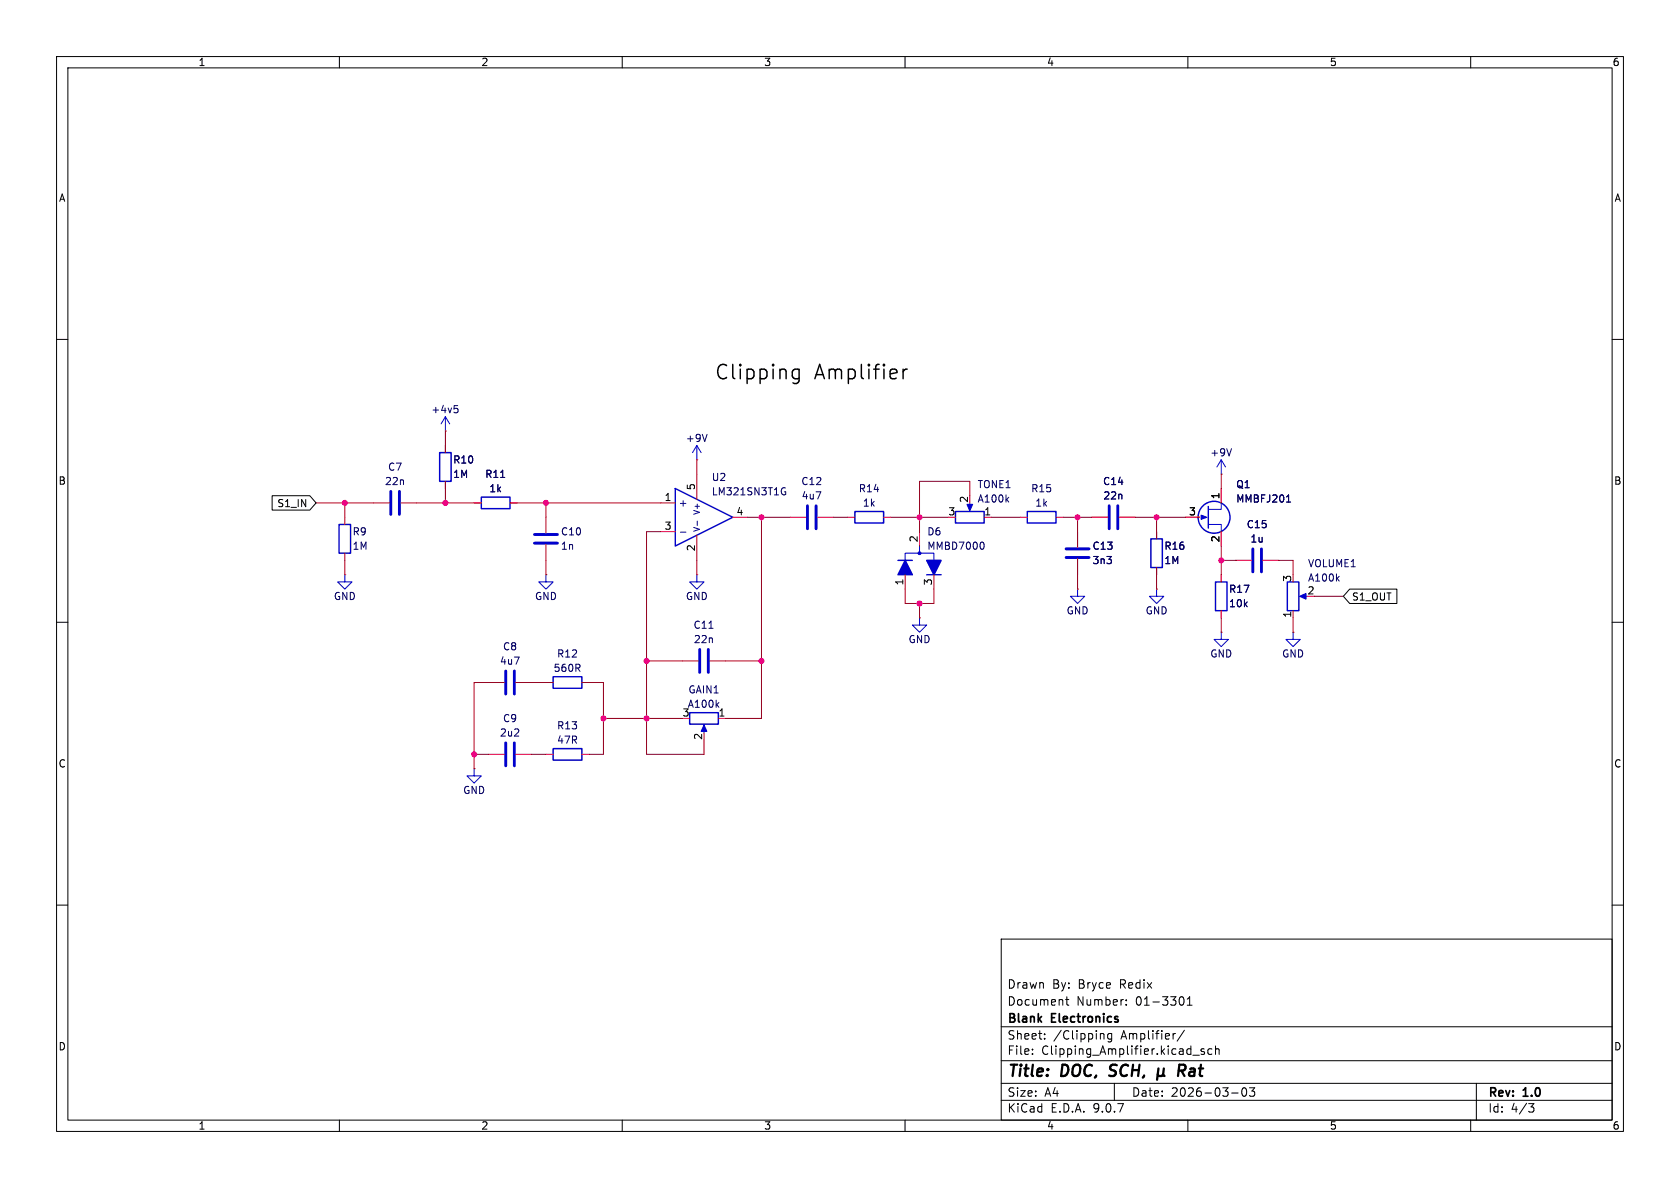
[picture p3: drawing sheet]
<svg xmlns="http://www.w3.org/2000/svg" width="297mm" height="210mm" viewBox="0 0 297 210" stroke-linecap="round" stroke-linejoin="round" font-family="sans-serif">
<g fill="none" stroke="#000" stroke-width=".18">
<path d="M10 10h277v190h-277zM12 12h273v186h-273zM60 10v2M110 10v2M160 10v2M210 10v2M260 10v2M10 60h2M285 60h2M10 110h2M285 110h2M10 160h2"/>
<path d="M177 166h108v32h-108zM188.4 176.7h.6M188.6 176.2v1.3l.4 .2M199.1 177.6v.1M199.1 176.8v.1M208.7 176.3l.1-.1a.81 .81 0 0 1 .6 .6 .81 .81 0 0 1-.3 .8h-.4M209.9 177.7h.8M209.9 176.6l.4-.4v1.5M285 160h2M60 198v2M110 198v2M160 198v2"/>
<path d="M177 194.5h108M177 191.5h108M177 187.5h108M177 181.5h108M182.5 186.3v.1M182.5 185.5v.1M184.7 183.6v.1M184.7 182.8v.1M195 182.7l.2 .2v.8M196.5 182.7v1.2l-.3 .3-.3-.1M196.5 182.8l-.4-.1-.3 .3v.4l.2 .2h.5M197 191.5v3"/>
<path d="M207.7 182.7h.1M209.4 182.1l-1.3 2M210 198v2M210.9 186.5h1.1M212.9 185.5l-.4-.1-.2 .2 .1 .2 .5 .2v.3h-.6M214.2 185.5l-.4-.1-.3 .3v.4l.2 .2h.5M214.9 185.5l.2-.1 .4 .1v.9M214.9 184.9v1.5M217.7 193.2h1.2M219.7 192.4l.2-.1a.81 .81 0 0 1 .6 .6 .81 .81 0 0 1-.3 .8l-.2 .1a.81 .81 0 0 1-.3-1.4zM220.9 192.3h.9l-.5 .6 .4 .1v.7l-.2 .1h-.4l-.2-.1M260 198v2"/>
<path d="M261 191.5v6.5M270.2 195.1h1l-.5 .6 .4 .1 .1 .5-.3 .3h-.4"/>
</g>
<path d="M196.1 190.1l.2 .1M196.4 188.4l-.2 .4 .1 .2M204.7 189.9l.2 .3h.4l.3-.3M204.8 188.9l-.2 2M205.6 189.9l.3 .3M205.8 188.9l-.2 1M208.4 189.3h.7a.55 .55 0 0 0 .5-.5 .55 .55 0 0 0-.3-.6h-.8l-.2 2M208.8 189.3l.6 .9" fill="none" stroke="#000" stroke-width=".4"/>
<path d="M69.1 86.9v4M70.6 86.9v4M94.5 94.5h4.1M94.5 96h4.1M188.5 97h4M188.5 98.6h4M196.1 89.4v4.1M197.6 89.4v4.1M123.7 114.8v4.1M125.2 114.8v4.1M89.4 131.3v4.1M90.9 131.3v4.1" fill="none" stroke="#0000ce" stroke-width=".51"/>
<g fill="none" stroke="#f60000" stroke-width=".18">
<path d="M78.7 76.2h.1M78.7 78.7v1.3M61 91.4v1.3M61 97.8v1.3M66 88.9h2.8M70.9 88.9h2.8M78.7 85.1v1.3M83.8 88.9h1.3M90.2 88.9h1.2M96.5 91.4v2.8M96.5 96.3v2.8M123.2 81.3h.1"/>
<path d="M162.6 94v2.5M174 91.4h1.3M180.3 91.4h1.3M186.7 91.4h1.3M190.5 94v2.8M190.5 98.8v2.8M193 91.4h2.8M197.9 91.4h2.8M61 101.6h.1M96.5 101.6h.1M120.6 116.8h2.8M123.2 101.6h.1"/>
<path d="M125.5 116.8h2.8M160 101.6v2.5M162.6 109.2h.1M165.1 101.6v2.5M190.5 104.1h.1M204.5 104.1h.1M228.6 111.8h.1M83.8 135.9h.1M86.4 133.4h2.8M91.2 133.4h2.8M96.5 133.4h1.3M102.9 133.4h1.2"/>
<path d="M127 127h1.3"/>
</g>
<path d="M80.3 71.7h.6M80.4 72.2h.3l.3 .2-.1 .5-.5 .1M125 76.8l-.4 1.2M88.5 84.4h.7M173.7 95.8a.79 .79 0 0 1 0 1.3M125.3 111.1h.8" fill="none" stroke="#040064" stroke-width=".18"/>
<g fill="none" stroke="#0000ce" stroke-width=".18">
<path d="M78.7 73.7l-.7 1.2M78.7 73.7l.8 1.2M78.7 73.7v2.5M123.2 78.7l-.8 1.3M123.2 78.7l.8 1.3M123.2 78.7v2.6M162.6 96.5v1.3M171.4 88.9v1M61 101.6v1.3h1.2l-1.2 1.2-1.3-1.2h1.3M96.5 101.6v1.3h1.3l-1.3 1.2-1.3-1.2h1.3M123.2 101.6v1.3h1.3l-1.3 1.2-1.3-1.2h1.3M160 101.6v-3.8h5.1v3.8"/>
<path d="M162.6 109.2v1.3h1.2l-1.2 1.3-1.3-1.3h1.3M190.5 104.1v1.3h1.3l-1.3 1.3-1.3-1.3h1.3M204.5 104.1v1.3h1.2l-1.2 1.3-1.3-1.3h1.3M228.6 111.8v1.2h1.3l-1.3 1.3-1.3-1.3h1.3M83.8 135.9v1.3h1.3l-1.3 1.2-1.3-1.2h1.3M124.5 128.5v1"/>
</g>
<path d="M59.9 92.7h2.1v5.1h-2.1zM77.7 80h2.1v5.1h-2.1zM85.1 87.9h5.1v2h-5.1zM158.7 99.1h2.6M168.9 90.4h5.1v2.1h-5.1zM181.6 90.4h5.1v2.1h-5.1zM163.8 101.6h2.6M97.8 132.3h5.1v2.1h-5.1zM121.9 126h5.1v2h-5.1z" fill="none" stroke="#0000ce" stroke-width=".25"/>
<g fill="#0000ce" stroke="#0000ce" stroke-width=".18">
<path d="M124.5 128.1l.5 1.2h-1z"/>
<path d="M170.9 89.2h1.1l-.6 1.1z"/>
<circle cx="162.6" cy="97.8" r=".25"/>
</g>
<g fill="#0000ce" stroke="#0000ce" stroke-width=".25">
<path d="M163.8 99.1h2.6l-1.3 2.5z"/>
<path d="M160 99.1l1.3 2.5h-2.6z"/>
</g>
<path d="M119.4 86.4l10.1 5-10.1 5.1z" fill="#fff"/>
<g fill="none" stroke="#0000ce" stroke-width=".25">
<path d="M119.4 86.4l10.1 5-10.1 5.1zM151.1 90.4h5.1v2.1h-5.1zM203.5 95.3h2v5h-2zM213.6 89.5v3.8M97.8 119.6h5.1v2.1h-5.1zM214.9 102.9h2v5.1h-2zM227.6 102.9h2v5.1h-2z"/>
<circle cx="214.6" cy="91.4" r="2.82"/>
</g>
<g fill="none" stroke="#f60000" stroke-width=".18">
<path d="M78.7 78.7v1.3M78.7 85.1v1.3M83.8 88.9h1.3M90.2 88.9h1.2M116.8 88.9h2.6M116.8 94h2.6M123.2 83.8v4.5M123.2 94.6v4.5M129.5 91.4h2.6M139.7 91.4h2.8M144.5 91.4h2.8M149.9 91.4h1.2"/>
<path d="M156.2 91.4h1.3M190.5 94v2.8M190.5 98.8v2.8M193 91.4h2.8M197.9 91.4h2.8M204.5 94v1.3M209.5 91.4h2.6M215.9 83.8h.1M215.9 86.4v2.5M215.9 94v2.5M218.4 99.1h2.8M223.3 99.1h2.8"/>
<path d="M204.5 100.3v1.3M215.9 111.8h.1M215.9 101.6v1.3M215.9 108v1.2M228.6 108v1.2M86.4 120.7h2.8M91.2 120.7h2.8M96.5 120.7h1.3M102.9 120.7h1.2"/>
</g>
<path d="M120.3 94.1h1M123.3 92.1v.8" fill="none" stroke="#000084" stroke-width=".18"/>
<path d="M217.7 79.3l-.4 1.3M88.5 84.4h.7M138.4 86.3h.4M138.7 86.9h.2v.5l-.2 .1-.3-.1M227.4 88.8h.8M227.7 87.7l.1-.2v1.3" fill="none" stroke="#040064" stroke-width=".18"/>
<path d="M142.7 89.4v4.1M144.3 89.4v4.1M221.5 97v4.1M223 97v4.1M89.4 118.6v4.1M90.9 118.6v4.1" fill="none" stroke="#0000ce" stroke-width=".51"/>
<path d="M213.6 92.7h2.3v1.3M215.9 88.9v1.1h-2.3M215.9 81.3l-.8 1.3M215.9 81.3l.8 1.3M215.9 81.3v2.5M215.9 111.8v1.2h1.3l-1.3 1.3-1.3-1.3h1.3M230.1 105.4h1" fill="none" stroke="#0000ce" stroke-width=".18"/>
<g fill="#0000ce" stroke="#0000ce" stroke-width=".18">
<path d="M212.3 91.1l1.1 .3-1.1 .4z"/>
<path d="M229.7 105.4l1.2-.5v1z"/>
</g>
<path d="M48.1 87.6h6.7l1.1 1.3-1.1 1.3h-6.7zM238.6 104.1h8.4v2.6h-8.4l-1.1-1.3z" fill="none" stroke="#000" stroke-width=".18"/>
<g fill="none" stroke="#96001d" stroke-width=".18">
<path d="M78.7 76.2v2.5M55.9 88.9h10.1M61 88.9v2.5M61 99.1v2.5M73.7 88.9h10.1M78.7 86.4v2.5M91.4 88.9h25.4M96.5 88.9v2.5M96.5 99.1v2.5M116.8 94h-2.5v39.4h10.2v-2.6M123.2 81.3v2.5M123.2 99.1v2.5"/>
<path d="M132.1 91.4h7.6M134.6 91.4v35.6h-6.3M147.3 91.4h2.6M157.5 91.4h10.1M171.4 87.6v-2.5h-8.8v8.9M175.3 91.4h5M188 91.4h5M190.5 91.4v2.6M200.7 91.4h8.8M204.5 91.4v2.6M215.9 83.8v2.6M215.9 96.5v5.1"/>
<path d="M215.9 99.1h2.5M226.1 99.1h2.5v2.5M114.3 116.8h6.3M128.3 116.8h6.3M160 104.1v2.6h5.1v-2.6M162.6 106.7v2.5M190.5 101.6v2.5M204.5 101.6v2.5M215.9 109.2v2.6M228.6 109.2v2.6M232.4 105.4h5.1M83.8 133.4h2.6"/>
<path d="M86.4 120.7h-2.6v15.2M94 120.7h2.5M94 133.4h2.5M104.1 120.7h2.6v12.7h-2.6M106.7 127h13.9"/>
</g>
<g fill="#f0f" stroke="#f0f" stroke-width=".18">
<circle cx="114.3" cy="127" r=".46"/>
<circle cx="134.6" cy="116.8" r=".46"/>
<circle cx="162.6" cy="106.7" r=".46"/>
<circle cx="114.3" cy="116.8" r=".46"/>
<circle cx="96.5" cy="88.9" r=".46"/>
<circle cx="134.6" cy="91.4" r=".46"/>
<circle cx="190.5" cy="91.4" r=".46"/>
<circle cx="162.6" cy="91.4" r=".46"/>
<circle cx="215.9" cy="99.1" r=".46"/>
<circle cx="204.5" cy="91.4" r=".46"/>
<circle cx="106.7" cy="127" r=".46"/>
<circle cx="61" cy="88.9" r=".46"/>
<circle cx="83.8" cy="133.4" r=".46"/>
<circle cx="78.7" cy="88.9" r=".46"/>
</g>
<g font-size="3.5">
<text x="126.3" y="67.4">Clipping</text>
<text x="143.9" y="67.4">Amplifier</text>
</g>
<g font-size="2.8">
<text x="178" y="190.9">Title:</text>
<text x="187.7" y="190.9">DOC,</text>
<text x="197" y="190.9">SCH,</text>
<text x="210.7" y="190.9">Rat</text>
</g>
<g font-size="2.1">
<text x="178" y="178">Document</text>
<text x="178" y="175">Drawn</text>
<text x="186" y="175">By:</text>
<text x="190.3" y="178">Number:</text>
<text x="190.7" y="175">Bryce</text>
<text x="198.1" y="175">Redix</text>
<text x="200.8" y="178">01-3301</text>
<text x="178" y="184">Sheet:</text>
<text x="178" y="181.2">Blank</text>
<text x="186" y="181.2">Electronics</text>
<text x="186.2" y="184">/Clipping</text>
<text x="198.2" y="184">Amplifier/</text>
<text x="178" y="186.7">File:</text>
<text x="184.1" y="186.7">Clipping_Amplifier.kicad_sch</text>
<text x="178" y="196.9">KiCad</text>
<text x="178" y="194.1">Size:</text>
<text x="184.7" y="194.1">A4</text>
<text x="185.7" y="196.9">E.D.A.</text>
<text x="193.3" y="196.9">9.0.7</text>
<text x="200" y="194.1">Date:</text>
<text x="207" y="194.1">2026-03-03</text>
<text x="263" y="194.3">Rev:</text>
<text x="263" y="196.9">Id:</text>
<text x="267.1" y="196.9">4/3</text>
<text x="269.4" y="194.3">1.0</text>
</g>
<g font-size="1.8">
<text x="35" y="11.9">1</text>
<text x="85" y="11.9">2</text>
<text x="135" y="11.9">3</text>
<text x="185" y="11.9">4</text>
<text x="235" y="11.9">5</text>
<text x="285" y="11.9">6</text>
<text x="10.3" y="35.9">A</text>
<text x="285.3" y="35.9">A</text>
<text x="10.3" y="85.9">B</text>
<text x="48.9" y="89.9">S1_IN</text>
<text x="117.4" y="88.6">1</text>
<text x="122.9" y="86.7" transform="rotate(-90 122.9 86.7)">5</text>
<text x="171.2" y="89" transform="rotate(-90 171.2 89)">2</text>
<text x="215.6" y="88.3" transform="rotate(-90 215.6 88.3)">1</text>
<text x="285.3" y="85.9">B</text>
<text x="117.4" y="93.7">3</text>
<text x="130.1" y="91.2">4</text>
<text x="162.3" y="96" transform="rotate(-90 162.3 96)">2</text>
<text x="167.6" y="91.2">3</text>
<text x="173.9" y="91.2">1</text>
<text x="210.1" y="91.2">3</text>
<text x="215.6" y="96" transform="rotate(-90 215.6 96)">2</text>
<text x="122.9" y="97.5" transform="rotate(-90 122.9 97.5)">2</text>
<text x="159.8" y="103.6" transform="rotate(-90 159.8 103.6)">1</text>
<text x="164.8" y="103.6" transform="rotate(-90 164.8 103.6)">3</text>
<text x="228.3" y="102.9" transform="rotate(-90 228.3 102.9)">3</text>
<text x="231.1" y="105.2">2</text>
<text x="238.9" y="106.4">S1_OUT</text>
<text x="228.3" y="109.3" transform="rotate(-90 228.3 109.3)">1</text>
<text x="120.6" y="126.7">3</text>
<text x="124.2" y="130.9" transform="rotate(-90 124.2 130.9)">2</text>
<text x="126.9" y="126.7">1</text>
<text x="10.3" y="135.9">C</text>
<text x="285.3" y="135.9">C</text>
<text x="10.3" y="185.9">D</text>
<text x="285.3" y="185.9">D</text>
<text x="35" y="199.9">1</text>
<text x="85" y="199.9">2</text>
<text x="135" y="199.9">3</text>
<text x="185" y="199.9">4</text>
<text x="235" y="199.9">5</text>
<text x="285" y="199.9">6</text>
</g>
<g font-size="1.8" fill="#040064">
<text x="76.2" y="73.3">+4v5</text>
<text x="68.5" y="83.4">C7</text>
<text x="80" y="82.1">R10</text>
<text x="121.2" y="78.3">+9V</text>
<text x="213.9" y="80.9">+9V</text>
<text x="68" y="86">22n</text>
<text x="80" y="84.7">1M</text>
<text x="85.7" y="84.7">R11</text>
<text x="86.4" y="87.2">1k</text>
<text x="125.7" y="85.2">U2</text>
<text x="125.7" y="87.8">LM321SN3T1G</text>
<text x="141.6" y="86">C12</text>
<text x="141.6" y="88.5">4u7</text>
<text x="151.7" y="87.2">R14</text>
<text x="152.4" y="89.8">1k</text>
<text x="172.7" y="86.5">TONE1</text>
<text x="172.7" y="89">A100k</text>
<text x="182.2" y="87.2">R15</text>
<text x="182.9" y="89.8">1k</text>
<text x="194.9" y="86">C14</text>
<text x="195" y="88.5">22n</text>
<text x="218.4" y="89">MMBFJ201</text>
<text x="218.4" y="86.5">Q1</text>
<text x="62.2" y="94.8">R9</text>
<text x="99.1" y="94.8">C10</text>
<text x="163.8" y="94.8">D6</text>
<text x="220.3" y="93.6">C15</text>
<text x="62.2" y="97.4">1M</text>
<text x="99.1" y="97.4">1n</text>
<text x="163.8" y="97.4">MMBD7000</text>
<text x="193" y="97.4">C13</text>
<text x="193" y="99.9">3n3</text>
<text x="205.7" y="99.9">1M</text>
<text x="205.7" y="97.4">R16</text>
<text x="221" y="96.1">1u</text>
<text x="231.1" y="100.5">VOLUME1</text>
<text x="58.9" y="106.3">GND</text>
<text x="94.5" y="106.3">GND</text>
<text x="121.2" y="106.3">GND</text>
<text x="217.2" y="107.5">10k</text>
<text x="217.2" y="105">R17</text>
<text x="231.1" y="103">A100k</text>
<text x="122.5" y="111.4">C11</text>
<text x="122.6" y="113.9">22n</text>
<text x="160.5" y="113.9">GND</text>
<text x="188.5" y="108.8">GND</text>
<text x="202.4" y="108.8">GND</text>
<text x="88.3" y="117.7">4u7</text>
<text x="88.8" y="115.2">C8</text>
<text x="97.8" y="119">560R</text>
<text x="98.4" y="116.4">R12</text>
<text x="213.9" y="116.4">GND</text>
<text x="226.6" y="116.4">GND</text>
<text x="121.5" y="125.3">A100k</text>
<text x="121.6" y="122.8">GAIN1</text>
<text x="88.3" y="130.4">2u2</text>
<text x="88.8" y="127.9">C9</text>
<text x="98.4" y="129.1">R13</text>
<text x="98.4" y="131.7">47R</text>
<text x="81.8" y="140.6">GND</text>
</g>
<text font-size="1.8" fill="#000084" x="119.9" y="89.8">+</text>
<g font-size="1.4" fill="#000084">
<text x="123.9" y="94.1" transform="rotate(-90 123.9 94.1)">V-</text>
<text x="123.9" y="91.2" transform="rotate(-90 123.9 91.2)">V+</text>
</g>
</svg>
